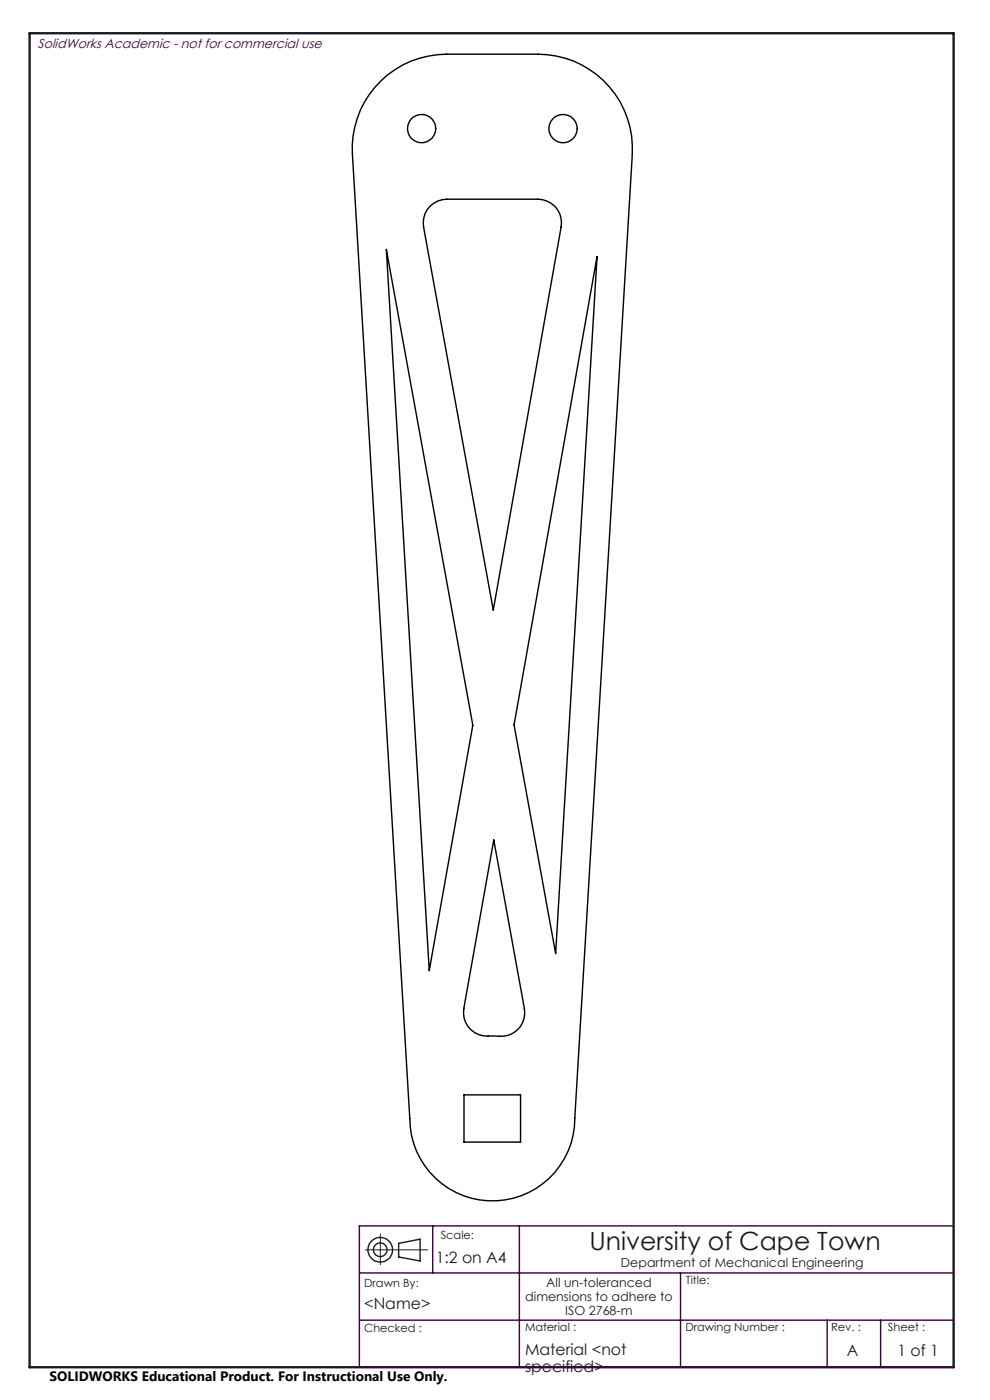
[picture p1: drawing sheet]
<svg xmlns="http://www.w3.org/2000/svg" width="210mm" height="297mm" viewBox="0 0 210 297" stroke-linecap="round" stroke-linejoin="round" font-family="sans-serif">
<g fill="none" stroke="#191924" stroke-width=".3">
<path d="M84.6 263.8l4.5-.9v4.6l-4.5-.8z"/>
<circle cx="80.7" cy="265.1" r="2.61"/>
<circle cx="80.7" cy="265.1" r="1.45"/>
</g>
<path d="M77.5 265.1h13.2M80.7 261.8v6.5" fill="none" stroke="#191924" stroke-width=".21"/>
<path d="M6.3 7.1h196v283h-196z" fill="none" stroke="#191924" stroke-width=".5"/>
<path d="M76.2 270h126.1M91.8 260.1v9.9M110.2 260.1v30M144.4 270v20.1M202.3 260.1h-126.1v30h126.1M76.2 280.1h126.1M175.5 280.1v10M186.8 280.1v10" fill="none" stroke="#400040" stroke-width=".3"/>
<g fill="none" stroke="#000" stroke-width=".3">
<path d="M80.9 17.1a19.8 19.8 0 0 1 13.8-5.6h19.5a20 20 0 0 1 19.9 21.2l-12.2 204.6a17.5 17.5 0 0 1-17.5 17.5 17.5 17.5 0 0 1-17.5-17.5l-12.1-204.6a20.1 20.1 0 0 1 6.1-15.6zM82 52.9l18.3 100.9-9.2 52.1zM91.3 43.7a5.2 5.2 0 0 1 3.5-1.4h19.3a5 5 0 0 1 4.9 5.9l-14.4 81.2-14.7-81.2a5.1 5.1 0 0 1 1.4-4.5zM126.6 54.4l-8.7 147.9-8.9-48.5zM104.7 178.2l6.5 35.8a5.1 5.1 0 0 1-6.2 5.8h-.3a5.5 5.5 0 0 1-6.3-3.9v-2zM98.4 232.3h12v10h-12z"/>
<circle cx="89.4" cy="27.3" r="2.99"/>
<circle cx="119.4" cy="27.3" r="3"/>
</g>
<text font-size="5.3" fill="#191924" x="125" y="265.2">University of Cape Town</text>
<g font-size="3.3" fill="#191924">
<text x="92.5" y="267.9">1:2 on A4</text>
<text x="77.2" y="277.7">&lt;Name&gt;</text>
<text x="111.4" y="287.5">Material &lt;not</text>
<text x="179.6" y="287.7">A</text>
<text x="190.4" y="287.7">1 of 1</text>
<text x="111.4" y="291">specified&gt;</text>
</g>
<text font-size="2.9" x="10.5" y="292.9">SOLIDWORKS Educational Product. For Instructional Use Only.</text>
<text font-size="2.8" fill="#400040" x="8" y="10.1">SolidWorks Academic - not for commercial use</text>
<g font-size="2.7" fill="#191924">
<text x="131.7" y="268.7">Department of Mechanical Engineering</text>
<text x="111.4" y="275.9">dimensions to adhere to</text>
<text x="115.9" y="272.9">All un-toleranced</text>
<text x="119.9" y="278.9">ISO 2768-m</text>
</g>
<g font-size="2.4" fill="#191924">
<text x="93.5" y="262.9">Scale:</text>
<text x="77.2" y="272.9">Drawn By:</text>
<text x="145.5" y="272.3">Title:</text>
<text x="77.2" y="282.6">Checked :</text>
<text x="111.4" y="282.3">Material :</text>
<text x="145.4" y="282.3">Drawing Number :</text>
<text x="176.3" y="282.5">Rev. :</text>
<text x="188.3" y="282.3">Sheet :</text>
</g>
</svg>
